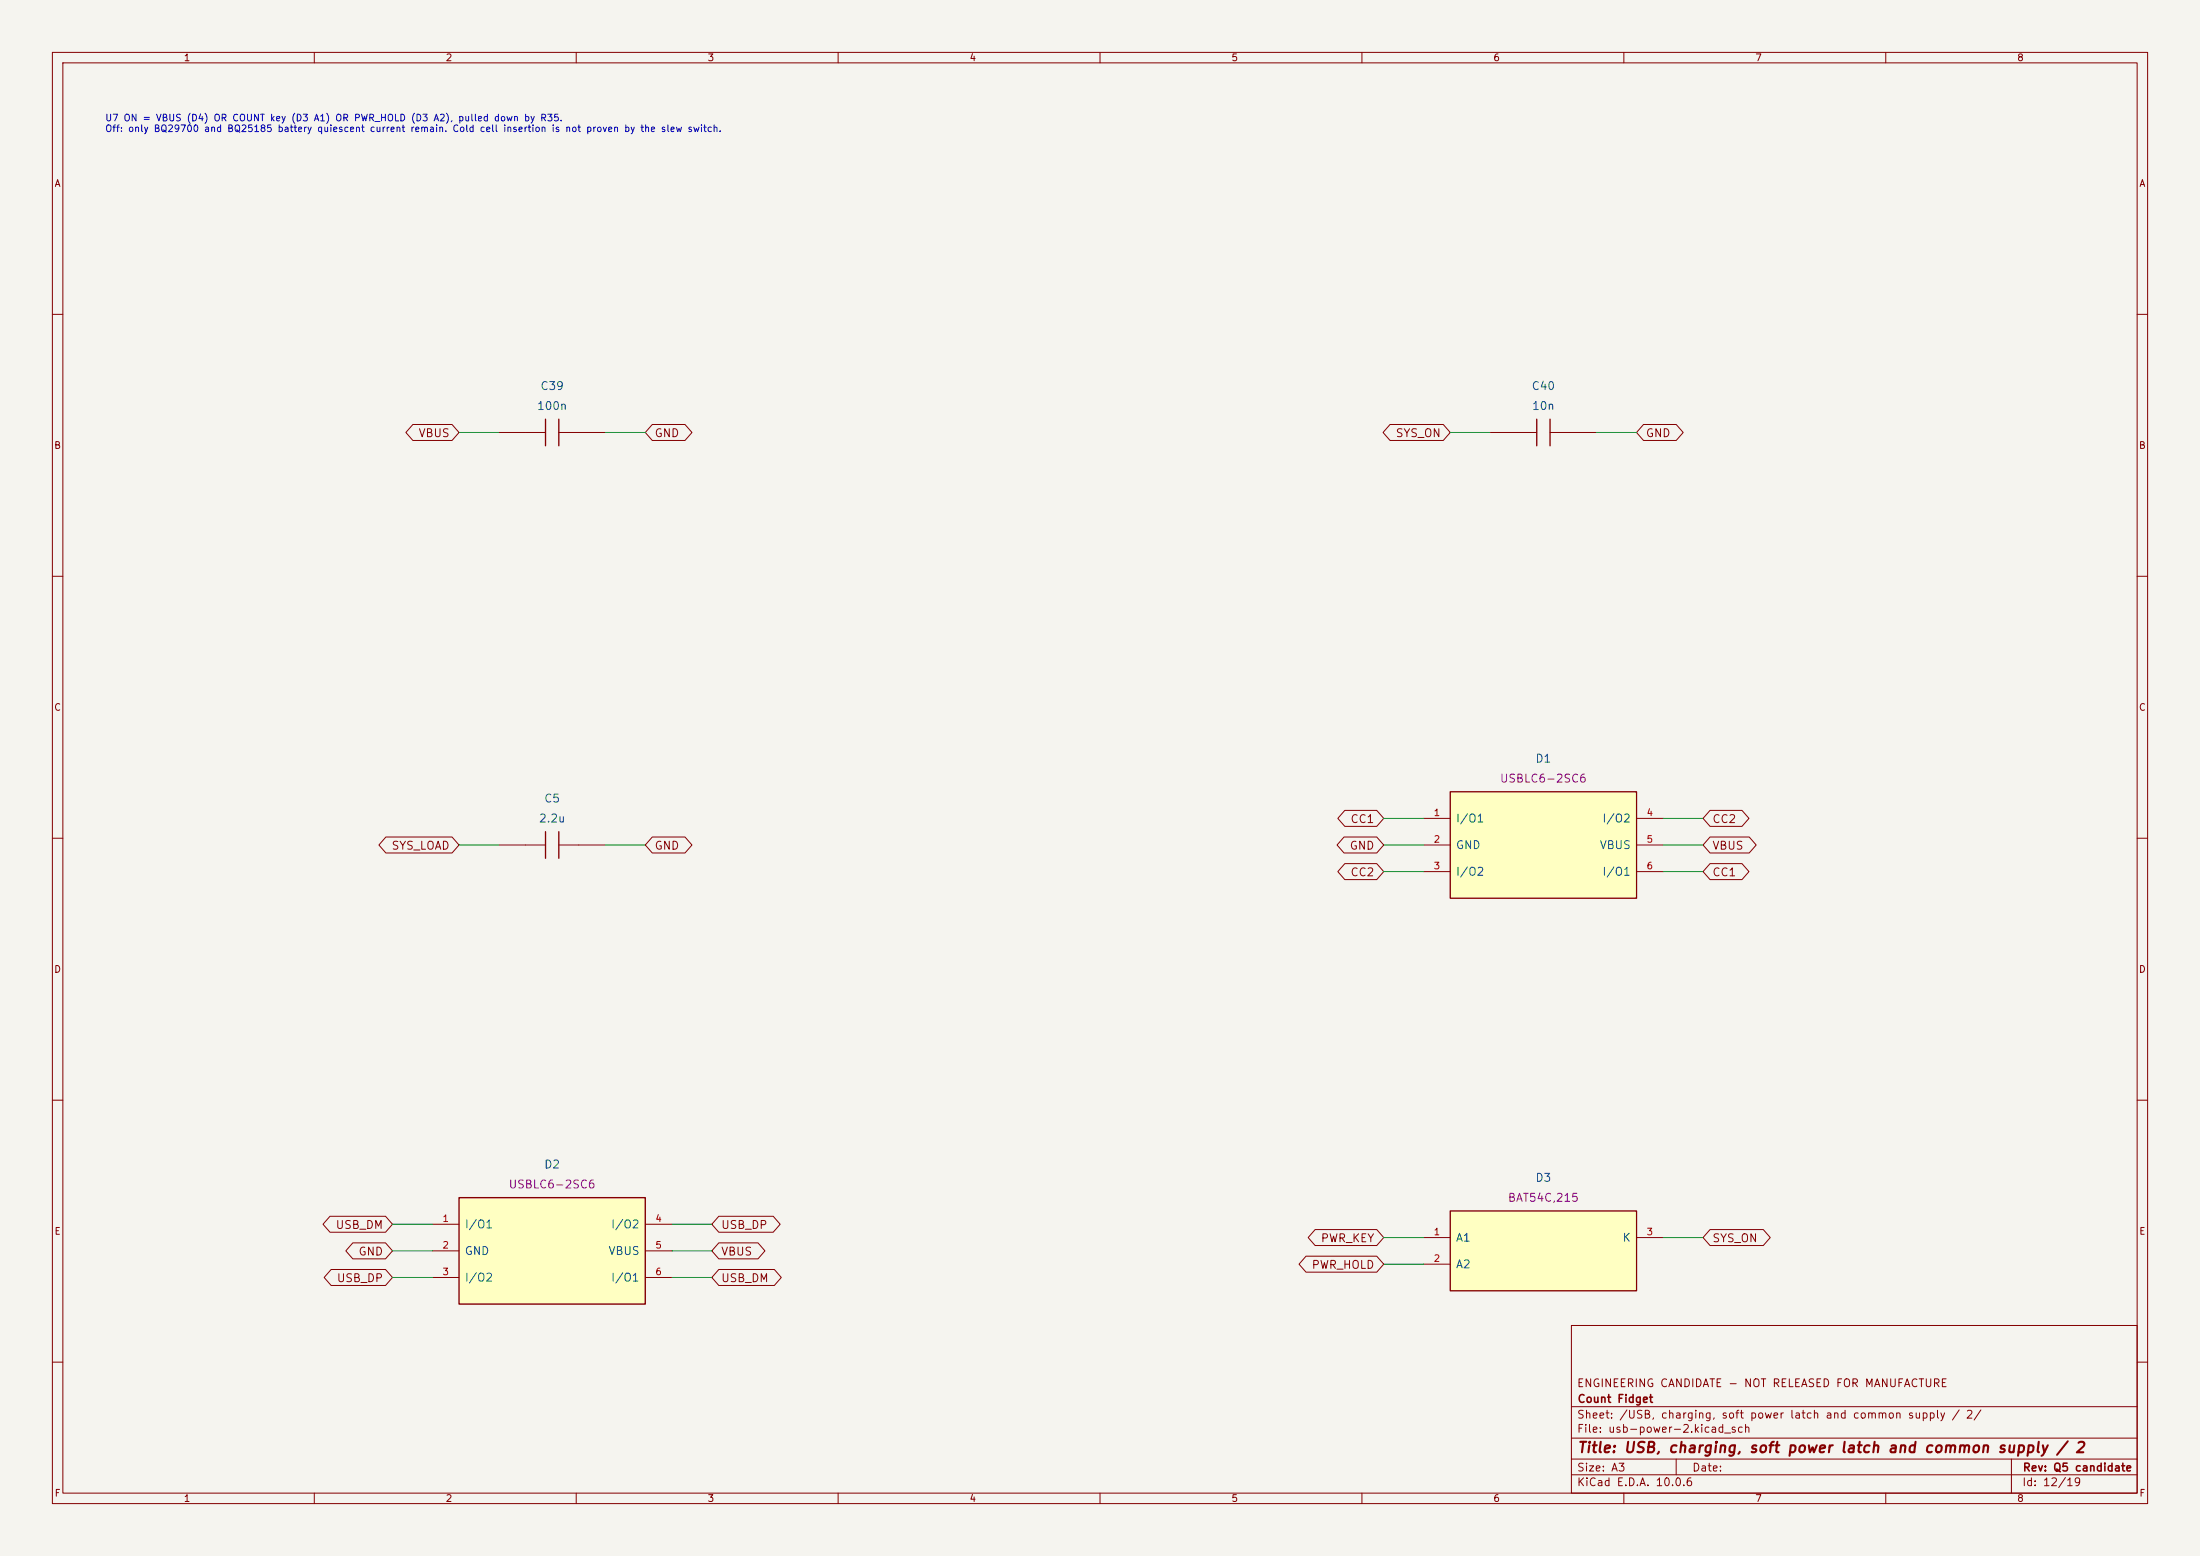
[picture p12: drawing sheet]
<svg xmlns="http://www.w3.org/2000/svg" width="420mm" height="297mm" viewBox="0 0 420 297" stroke-linecap="round" stroke-linejoin="round" font-family="sans-serif">
<path d="M0 0h420v297h-420z" fill="#f5f4ef" stroke="#f5f4ef" stroke-width=".19"/>
<g fill="none" stroke="#840000" stroke-width=".19">
<path d="M10 10h400v277h-400zM12 12h396v273h-396zM60 10v2M110 10v2M160 10v2M210 10v2M260 10v2M310 10v2M360 10v2M10 60h2M408 60h2M284.5 82.6h8.9"/>
<path d="M295.9 82.6h8.9M10 110h2M408 110h2M10 160h2M408 160h2M10 210h2M408 210h2M300 253h108v32h-108zM10 260h2M300 278.5h108M300 274.5h108M300 268.5h108"/>
<path d="M320 278.5v3M384 278.5v6.5M408 260h2M60 285v2M110 285v2M160 285v2M210 285v2M260 285v2M300 281.5h108M310 285v2M360 285v2"/>
</g>
<path d="M293.4 80v5.1M295.9 80v5.1" fill="none" stroke="#840000" stroke-width=".25"/>
<path d="M276.9 231.1h35.5v15.3h-35.5z" fill="#ffffc2"/>
<path d="M276.9 231.1h35.5v15.3h-35.5z" fill="none" stroke="#840000" stroke-width=".25"/>
<path d="M271.8 236.2h5.1M312.4 236.2h5.1M271.8 241.3h5.1" fill="none" stroke="#840000" stroke-width=".19"/>
<path d="M87.6 228.6h35.6v20.3h-35.6z" fill="#ffffc2"/>
<path d="M87.6 228.6h35.6v20.3h-35.6z" fill="none" stroke="#840000" stroke-width=".25"/>
<path d="M82.5 233.7h5.1M82.5 238.8h5.1M123.2 233.7h5.1M123.2 238.8h5.1M82.5 243.8h5.1M123.2 243.8h5.1" fill="none" stroke="#840000" stroke-width=".19"/>
<path d="M276.9 151.1h35.5v20.4h-35.5z" fill="#ffffc2"/>
<path d="M104.1 80v5.1M106.7 80v5.1M104.1 158.8v5M106.7 158.8v5M276.9 151.1h35.5v20.4h-35.5z" fill="none" stroke="#840000" stroke-width=".25"/>
<g fill="none" stroke="#840000" stroke-width=".19">
<path d="M78.8 81h7.5l1.3 1.6-1.3 1.5h-7.5l-1.3-1.5zM95.2 82.6h8.9M106.7 82.6h8.9M124.5 81h6.3l1.3 1.6-1.3 1.5h-6.3l-1.3-1.5zM265.4 81h10.1l1.4 1.6-1.4 1.5h-10.1l-1.4-1.5zM313.8 81h6.2l1.3 1.6-1.3 1.5h-6.2l-1.4-1.5zM73.7 159.8h12.6l1.3 1.5-1.3 1.5h-12.6l-1.4-1.5zM124.5 159.8h6.3l1.3 1.5-1.3 1.5h-6.3l-1.3-1.5zM256.6 159.8h6.2l1.4 1.5-1.4 1.5h-6.2l-1.4-1.5zM256.7 154.7h6.1l1.4 1.5-1.4 1.5h-6.1l-1.3-1.5zM271.8 156.2h5.1M312.4 156.2h5.1"/>
<path d="M326.5 154.7h6.1l1.3 1.5-1.3 1.5h-6.1l-1.4-1.5zM326.5 159.8h7.4l1.4 1.5-1.4 1.5h-7.4l-1.4-1.5zM95.2 161.3h8.9M106.7 161.3h8.9M256.7 164.8h6.1l1.4 1.6-1.4 1.5h-6.1l-1.3-1.5zM271.8 161.3h5.1M271.8 166.4h5.1M312.4 161.3h5.1M312.4 166.4h5.1M326.5 164.8h6.1l1.3 1.6-1.3 1.5h-6.1l-1.4-1.5zM63 232.2h10.6l1.3 1.5-1.3 1.5h-10.6l-1.3-1.5zM67.4 237.2h6.2l1.3 1.6-1.3 1.5h-6.2l-1.4-1.5z"/>
<path d="M137.2 237.2h7.5l1.3 1.6-1.3 1.5h-7.5l-1.3-1.5zM137.2 232.2h10.4l1.3 1.5-1.3 1.5h-10.4l-1.3-1.5zM249.3 239.8h13.5l1.4 1.5-1.4 1.5h-13.5l-1.3-1.5zM251.1 234.7h11.7l1.4 1.5-1.4 1.5h-11.7l-1.4-1.5zM326.5 234.7h10.1l1.4 1.5-1.4 1.5h-10.1l-1.4-1.5zM63.2 242.3h10.4l1.3 1.5-1.3 1.6h-10.4l-1.3-1.6zM137.2 242.3h10.6l1.4 1.5-1.4 1.6h-10.6l-1.3-1.6z"/>
</g>
<g fill="none" stroke="#009600" stroke-width=".19">
<path d="M87.6 82.6h7.6M115.6 82.6h7.6M276.9 82.6h7.6M304.8 82.6h7.6M264.2 156.2h7.6M317.5 156.2h7.6M87.6 161.3h7.6M115.6 161.3h7.6M264.2 161.3h7.6M264.2 166.4h7.6M317.5 161.3h7.6M317.5 166.4h7.6"/>
<path d="M74.9 238.8h7.6M74.9 233.7h7.6M128.3 238.8h7.6M128.3 233.7h7.6M264.2 236.2h7.6M317.5 236.2h7.6M74.9 243.8h7.6M128.3 243.8h7.6M264.2 241.3h7.6"/>
</g>
<text font-size="2" fill="#840000" x="301" y="277.8">Title: USB, charging, soft power latch and common supply / 2</text>
<g font-size="1.5" fill="#006464">
<text x="103" y="74.8">C39</text>
<text x="292.3" y="74.8">C40</text>
<text x="102.4" y="78.6">100n</text>
<text x="292.3" y="78.6">10n</text>
<text x="293" y="145.9">D1</text>
<text x="103.8" y="153.6">C5</text>
<text x="102.8" y="157.4">2.2u</text>
<text x="277.8" y="157.4">I/O1</text>
<text x="305.8" y="157.4">I/O2</text>
<text x="277.8" y="162.4">GND</text>
<text x="277.8" y="167.5">I/O2</text>
<text x="305.3" y="162.4">VBUS</text>
<text x="305.8" y="167.5">I/O1</text>
<text x="103.8" y="223.4">D2</text>
<text x="293" y="225.9">D3</text>
<text x="88.6" y="234.8">I/O1</text>
<text x="88.6" y="239.9">GND</text>
<text x="116" y="239.9">VBUS</text>
<text x="116.6" y="234.8">I/O2</text>
<text x="277.8" y="237.4">A1</text>
<text x="309.6" y="237.4">K</text>
<text x="88.6" y="245">I/O2</text>
<text x="116.6" y="245">I/O1</text>
<text x="277.8" y="242.5">A2</text>
</g>
<g font-size="1.5" fill="#840000">
<text x="79.8" y="83.8">VBUS</text>
<text x="124.9" y="83.8">GND</text>
<text x="266.3" y="83.8">SYS_ON</text>
<text x="314.1" y="83.8">GND</text>
<text x="257.7" y="157.5">CC1</text>
<text x="326.8" y="157.5">CC2</text>
<text x="74.6" y="162.6">SYS_LOAD</text>
<text x="124.9" y="162.6">GND</text>
<text x="257.5" y="162.6">GND</text>
<text x="257.7" y="167.6">CC2</text>
<text x="326.8" y="162.6">VBUS</text>
<text x="326.8" y="167.6">CC1</text>
<text x="64" y="234.9">USB_DM</text>
<text x="137.6" y="234.9">USB_DP</text>
<text x="252" y="237.5">PWR_KEY</text>
<text x="326.8" y="237.5">SYS_ON</text>
<text x="64.2" y="245.1">USB_DP</text>
<text x="68.3" y="240">GND</text>
<text x="137.6" y="240">VBUS</text>
<text x="137.6" y="245.1">USB_DM</text>
<text x="250.3" y="242.6">PWR_HOLD</text>
<text x="300.9" y="265.1">ENGINEERING CANDIDATE - NOT RELEASED FOR MANUFACTURE</text>
<text x="301" y="268.1">Count Fidget</text>
<text x="300.9" y="273.8">File: usb-power-2.kicad_sch</text>
<text x="300.9" y="271.1">Sheet: /USB, charging, soft power latch and common supply / 2/</text>
<text x="300.9" y="281.2">Size: A3</text>
<text x="322.9" y="281.2">Date:</text>
<text x="386" y="281.2">Rev: Q5 candidate</text>
<text x="300.9" y="284">KiCad E.D.A. 10.0.6</text>
<text x="385.9" y="284">Id: 12/19</text>
</g>
<g font-size="1.5" fill="#840084">
<text x="286.2" y="149.7">USBLC6-2SC6</text>
<text x="97" y="227.2">USBLC6-2SC6</text>
<text x="287.7" y="229.8">BAT54C,215</text>
</g>
<g font-size="1.3" fill="#840000">
<text x="35" y="12">1</text>
<text x="85" y="12">2</text>
<text x="135" y="12">3</text>
<text x="185" y="12">4</text>
<text x="235" y="12">5</text>
<text x="285" y="12">6</text>
<text x="335" y="12">7</text>
<text x="385" y="12">8</text>
<text x="10.3" y="36">A</text>
<text x="408.3" y="36">A</text>
<text x="10.2" y="86">B</text>
<text x="408.2" y="86">B</text>
<text x="10.2" y="136">C</text>
<text x="408.2" y="136">C</text>
<text x="10.2" y="186">D</text>
<text x="408.2" y="186">D</text>
<text x="10.3" y="236">E</text>
<text x="408.3" y="236">E</text>
<text x="10.3" y="286">F</text>
<text x="35" y="287">1</text>
<text x="85" y="287">2</text>
<text x="135" y="287">3</text>
<text x="185" y="287">4</text>
<text x="235" y="287">5</text>
<text x="285" y="287">6</text>
<text x="335" y="287">7</text>
<text x="385" y="287">8</text>
<text x="408.3" y="286">F</text>
</g>
<g font-size="1.3" fill="#0000c2">
<text x="20" y="23.5">U7 ON = VBUS (D4) OR COUNT key (D3 A1) OR PWR_HOLD (D3 A2), pulled down by R35.</text>
<text x="20" y="25.5">Off: only BQ29700 and BQ25185 battery quiescent current remain. Cold cell insertion is not proven by the slew switch.</text>
</g>
<g font-size="1.3" fill="#a90000">
<text x="273.6" y="156.1">1</text>
<text x="273.6" y="161.2">2</text>
<text x="314.2" y="156.1">4</text>
<text x="314.2" y="161.2">5</text>
<text x="273.6" y="166.2">3</text>
<text x="314.2" y="166.2">6</text>
<text x="84.4" y="233.5">1</text>
<text x="125" y="233.5">4</text>
<text x="84.4" y="238.6">2</text>
<text x="125" y="238.6">5</text>
<text x="273.6" y="236.1">1</text>
<text x="314.2" y="236.1">3</text>
<text x="84.4" y="243.7">3</text>
<text x="125" y="243.7">6</text>
<text x="273.6" y="241.2">2</text>
</g>
</svg>
